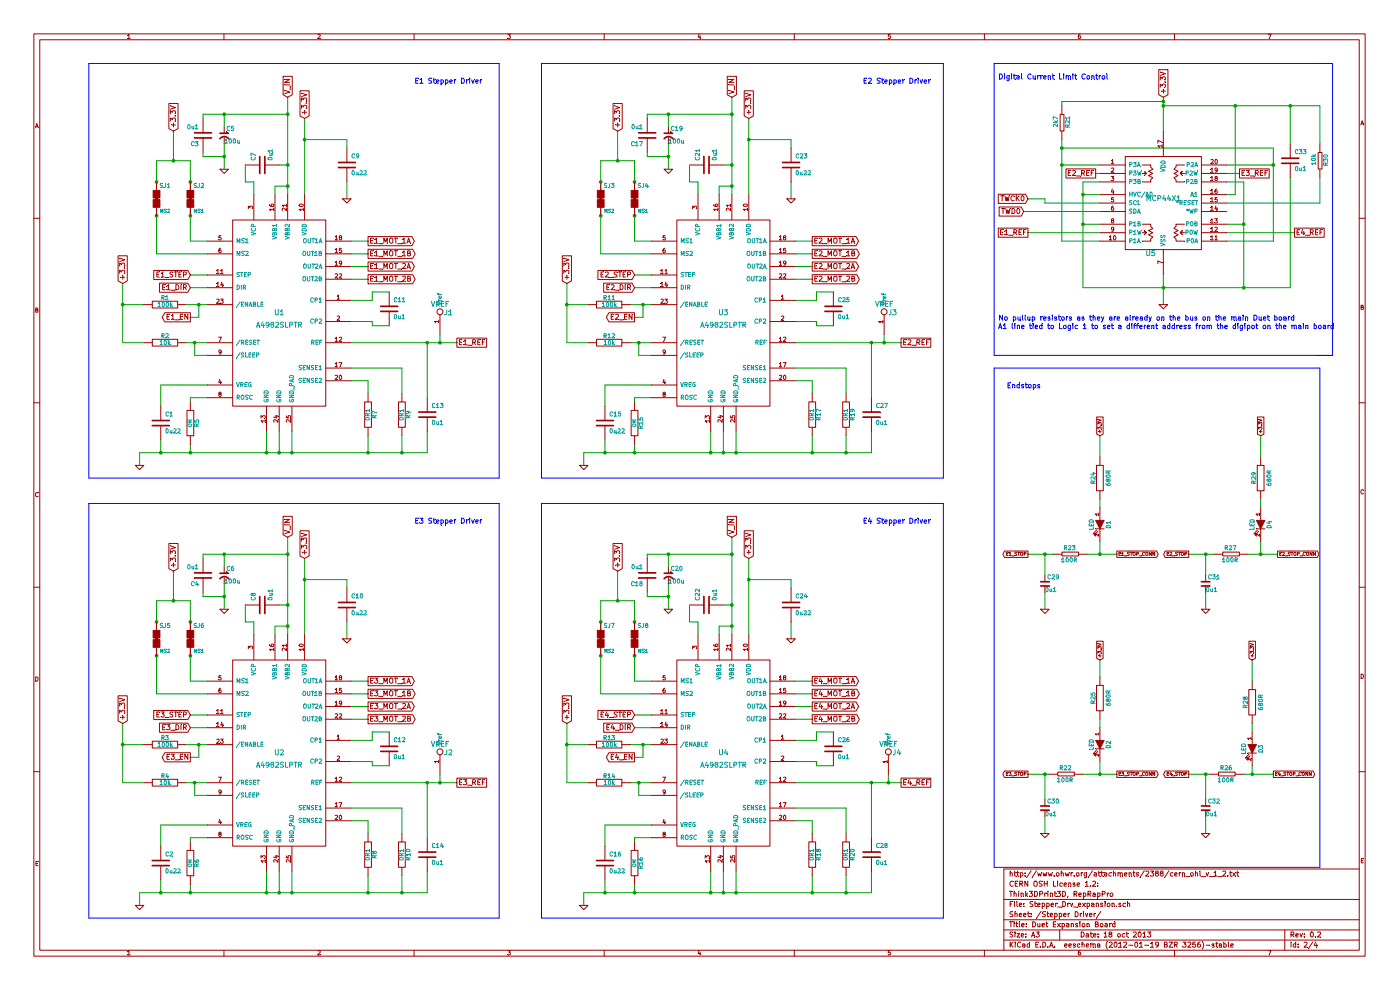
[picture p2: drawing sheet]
EESchema Schematic File Version 2  date 18/10/2013 18:45:12
LIBS:power
LIBS:device
LIBS:transistors
LIBS:conn
LIBS:linear
LIBS:regul
LIBS:74xx
LIBS:cmos4000
LIBS:adc-dac
LIBS:memory
LIBS:xilinx
LIBS:special
LIBS:microcontrollers
LIBS:dsp
LIBS:microchip
LIBS:analog_switches
LIBS:motorola
LIBS:texas
LIBS:intel
LIBS:audio
LIBS:interface
LIBS:digital-audio
LIBS:philips
LIBS:display
LIBS:cypress
LIBS:siliconi
LIBS:opto
LIBS:atmel
LIBS:contrib
LIBS:valves
LIBS:FE
LIBS:Duet_expansion0.2-cache
EELAYER 25  0
EELAYER END
$Descr A3 16535 11700
encoding utf-8
Sheet 2 4
Title "Duet Expansion Board"
Date "18 oct 2013"
Rev "0.2"
Comp "Think3DPrint3D, RepRapPro"
Comment1 "CERN OSH License 1.2: "
Comment2 "http://www.ohwr.org/attachments/2388/cern_ohl_v_1_2.txt"
Comment3 ""
Comment4 ""
$EndDescr
Connection ~ 7500 7350
Connection ~ 7500 7750
Wire Wire Line
	7500 8050 7500 7100
Connection ~ 2250 7350
Connection ~ 2250 7750
Wire Wire Line
	2250 7100 2250 8050
Connection ~ 7500 2150
Connection ~ 7500 2550
Wire Wire Line
	7500 2850 7500 1900
Connection ~ 2250 2150
Connection ~ 2250 2550
Wire Wire Line
	2250 2850 2250 1900
Connection ~ 14600 1250
Wire Wire Line
	14600 1250 14600 2300
Wire Wire Line
	14600 2300 14500 2300
Connection ~ 10500 9250
Wire Wire Line
	10500 9250 10500 9150
Connection ~ 5200 4050
Wire Wire Line
	5200 4050 5200 3950
Connection ~ 14700 2650
Wire Wire Line
	14500 2650 14700 2650
Connection ~ 12550 1750
Wire Wire Line
	12550 1750 15050 1750
Wire Wire Line
	12550 1250 12550 1200
Connection ~ 12800 2300
Wire Wire Line
	13000 2300 12800 2300
Wire Wire Line
	14500 2850 15050 2850
Wire Wire Line
	15050 2850 15050 1750
Connection ~ 7900 7050
Wire Wire Line
	7900 7050 7650 7050
Wire Wire Line
	7650 7050 7650 7000
Connection ~ 7900 1850
Wire Wire Line
	7900 1850 7650 1850
Wire Wire Line
	7650 1850 7650 1800
Connection ~ 2650 1850
Wire Wire Line
	2650 1850 2400 1850
Wire Wire Line
	2400 1850 2400 1800
Connection ~ 2650 7050
Wire Wire Line
	2650 7050 2400 7050
Wire Wire Line
	2400 7050 2400 7000
Connection ~ 15050 1950
Connection ~ 13750 1250
Wire Wire Line
	15250 1250 15250 1700
Wire Wire Line
	13000 7800 13000 8000
Wire Wire Line
	13000 5150 13000 5400
Connection ~ 10000 5350
Wire Wire Line
	10300 5350 6900 5350
Wire Wire Line
	10300 5350 10300 5100
Connection ~ 4750 5350
Wire Wire Line
	5050 5350 1650 5350
Wire Wire Line
	5050 5350 5050 5100
Connection ~ 4750 10550
Wire Wire Line
	5050 10550 1650 10550
Wire Wire Line
	5050 10550 5050 10300
Connection ~ 10000 10550
Wire Wire Line
	10300 10550 6900 10550
Wire Wire Line
	10300 10550 10300 10300
Wire Wire Line
	14700 3400 14700 2150
Wire Wire Line
	14700 2150 14500 2150
Wire Wire Line
	14800 8550 14800 8650
Connection ~ 13000 9150
Wire Wire Line
	13000 9000 13000 9150
Connection ~ 13000 6550
Wire Wire Line
	13000 6400 13000 6550
Wire Wire Line
	14900 5900 14900 6000
Wire Bus Line
	15550 4200 15750 4200
Wire Wire Line
	12350 9850 12350 9650
Wire Wire Line
	14250 7200 14250 7000
Wire Wire Line
	14300 9150 14050 9150
Wire Wire Line
	14350 6550 14050 6550
Wire Wire Line
	15100 6550 14750 6550
Wire Wire Line
	12850 6550 13200 6550
Wire Wire Line
	15250 2100 15250 3400
Wire Wire Line
	2650 6700 2650 6550
Wire Wire Line
	7900 6700 7900 6550
Wire Wire Line
	7900 2000 7900 1700
Wire Wire Line
	2650 1500 2650 1350
Connection ~ 12350 6550
Wire Wire Line
	12350 6800 12350 6550
Wire Notes Line
	11750 750  11750 4200
Wire Notes Line
	11750 750  15550 750 
Wire Notes Line
	15750 750  15750 4200
Wire Notes Line
	11750 4200 15550 4200
Wire Notes Line
	11150 10850 11150 5950
Wire Notes Line
	5900 750  5900 5650
Wire Notes Line
	5900 750  1050 750 
Wire Notes Line
	1050 750  1050 5650
Wire Notes Line
	1050 5650 5900 5650
Wire Wire Line
	7500 8050 7700 8050
Wire Wire Line
	7500 2850 7700 2850
Wire Wire Line
	2450 3000 1850 3000
Wire Wire Line
	2450 8200 1850 8200
Wire Wire Line
	9400 9250 10650 9250
Wire Wire Line
	4150 4050 5400 4050
Wire Wire Line
	12100 2500 13000 2500
Connection ~ 13750 3400
Wire Wire Line
	13750 3600 13750 3250
Wire Wire Line
	14500 2750 15300 2750
Connection ~ 7600 3600
Wire Wire Line
	7600 3600 7600 3750
Wire Wire Line
	7600 3750 7500 3750
Connection ~ 7600 8800
Wire Wire Line
	7600 8800 7600 8950
Wire Wire Line
	7600 8950 7500 8950
Wire Wire Line
	4350 3150 4150 3150
Wire Wire Line
	4350 2850 4150 2850
Wire Wire Line
	2450 3250 2250 3250
Wire Wire Line
	3600 2300 3600 1400
Wire Wire Line
	2050 1550 2050 1900
Wire Wire Line
	2200 3600 2450 3600
Wire Wire Line
	4100 2150 4100 2350
Connection ~ 3400 2200
Wire Wire Line
	3000 2300 3000 2150
Wire Wire Line
	3000 2150 2900 2150
Wire Wire Line
	2900 2150 2900 1950
Wire Wire Line
	3250 2300 3250 2200
Wire Wire Line
	4600 3850 4400 3850
Wire Wire Line
	4400 3850 4400 3800
Wire Wire Line
	4400 3800 4150 3800
Wire Wire Line
	2450 4200 2300 4200
Wire Wire Line
	2300 4200 2300 4050
Wire Wire Line
	2250 4750 2250 4700
Wire Wire Line
	2250 4700 2450 4700
Wire Wire Line
	1900 4800 1900 4550
Wire Wire Line
	1900 4550 2450 4550
Connection ~ 4350 5350
Wire Wire Line
	4750 5350 4750 5150
Wire Wire Line
	4150 4350 4750 4350
Wire Wire Line
	4750 4350 4750 4650
Connection ~ 3150 5350
Wire Wire Line
	3300 5350 3300 5100
Wire Wire Line
	3150 5350 3150 5100
Wire Wire Line
	1650 5350 1650 5500
Wire Wire Line
	3450 5350 3450 5100
Connection ~ 3300 5350
Wire Wire Line
	4350 4650 4350 4500
Wire Wire Line
	4350 4500 4150 4500
Wire Wire Line
	4350 5350 4350 5150
Connection ~ 3450 5350
Wire Wire Line
	1900 5200 1900 5350
Connection ~ 1900 5350
Wire Wire Line
	2250 5350 2250 5250
Connection ~ 2250 5350
Wire Wire Line
	4150 3550 4400 3550
Wire Wire Line
	4400 3550 4400 3450
Wire Wire Line
	4400 3450 4600 3450
Wire Wire Line
	3250 2200 3400 2200
Wire Wire Line
	2450 4050 2200 4050
Connection ~ 2300 4050
Wire Wire Line
	4100 1750 4100 1650
Wire Wire Line
	4100 1650 3600 1650
Connection ~ 3600 1650
Wire Wire Line
	3400 1950 3300 1950
Connection ~ 3400 1950
Connection ~ 3400 1350
Wire Wire Line
	1700 4050 1450 4050
Wire Wire Line
	1700 3600 1450 3600
Connection ~ 1450 3600
Wire Wire Line
	1450 4050 1450 3350
Connection ~ 2050 1900
Wire Wire Line
	3400 2300 3400 1150
Wire Wire Line
	2450 3400 2250 3400
Wire Wire Line
	4350 3000 4150 3000
Wire Wire Line
	4150 3300 4350 3300
Wire Wire Line
	9400 3300 9600 3300
Wire Wire Line
	9600 3000 9400 3000
Wire Wire Line
	7700 3400 7500 3400
Wire Wire Line
	8650 2300 8650 1150
Connection ~ 7300 1900
Wire Wire Line
	6700 3350 6700 4050
Connection ~ 6700 3600
Wire Wire Line
	6950 3600 6700 3600
Wire Wire Line
	6700 4050 6950 4050
Connection ~ 8650 1350
Connection ~ 8650 1950
Wire Wire Line
	8650 1950 8550 1950
Connection ~ 8850 1650
Wire Wire Line
	8850 1650 9350 1650
Wire Wire Line
	9350 1650 9350 1750
Connection ~ 7550 4050
Wire Wire Line
	7700 4050 7450 4050
Wire Wire Line
	8650 2200 8500 2200
Wire Wire Line
	9850 3450 9650 3450
Wire Wire Line
	9650 3450 9650 3550
Wire Wire Line
	9650 3550 9400 3550
Connection ~ 7500 5350
Wire Wire Line
	7500 5350 7500 5250
Connection ~ 7150 5350
Wire Wire Line
	7150 5200 7150 5350
Connection ~ 8700 5350
Wire Wire Line
	9600 5350 9600 5150
Wire Wire Line
	9400 4500 9600 4500
Wire Wire Line
	9600 4500 9600 4650
Connection ~ 8550 5350
Wire Wire Line
	8700 5350 8700 5100
Wire Wire Line
	6900 5350 6900 5500
Wire Wire Line
	8400 5350 8400 5100
Wire Wire Line
	8550 5350 8550 5100
Connection ~ 8400 5350
Wire Wire Line
	10000 4650 10000 4350
Wire Wire Line
	10000 4350 9400 4350
Wire Wire Line
	10000 5350 10000 5150
Connection ~ 9600 5350
Wire Wire Line
	7700 4550 7150 4550
Wire Wire Line
	7150 4550 7150 4800
Wire Wire Line
	7700 4700 7500 4700
Wire Wire Line
	7500 4700 7500 4750
Wire Wire Line
	7550 4050 7550 4200
Wire Wire Line
	7550 4200 7700 4200
Wire Wire Line
	9400 3800 9650 3800
Wire Wire Line
	9650 3800 9650 3850
Wire Wire Line
	9650 3850 9850 3850
Wire Wire Line
	8500 2200 8500 2300
Wire Wire Line
	8150 1950 8150 2150
Wire Wire Line
	8150 2150 8250 2150
Wire Wire Line
	8250 2150 8250 2300
Connection ~ 8650 2200
Wire Wire Line
	9350 2150 9350 2350
Wire Wire Line
	7450 3600 7700 3600
Wire Wire Line
	7300 1550 7300 1900
Wire Wire Line
	8850 2300 8850 1400
Wire Wire Line
	7700 3250 7500 3250
Wire Wire Line
	9600 2850 9400 2850
Wire Wire Line
	9600 3150 9400 3150
Wire Wire Line
	9600 8350 9400 8350
Wire Wire Line
	9600 8050 9400 8050
Wire Wire Line
	7700 8450 7500 8450
Wire Wire Line
	8850 7500 8850 6600
Wire Wire Line
	7300 6750 7300 7100
Wire Wire Line
	7450 8800 7700 8800
Wire Wire Line
	9350 7350 9350 7550
Connection ~ 8650 7400
Wire Wire Line
	8250 7500 8250 7350
Wire Wire Line
	8250 7350 8150 7350
Wire Wire Line
	8150 7350 8150 7150
Wire Wire Line
	8500 7500 8500 7400
Wire Wire Line
	9850 9050 9650 9050
Wire Wire Line
	9650 9050 9650 9000
Wire Wire Line
	9650 9000 9400 9000
Wire Wire Line
	7700 9400 7550 9400
Wire Wire Line
	7550 9400 7550 9250
Wire Wire Line
	7500 9950 7500 9900
Wire Wire Line
	7500 9900 7700 9900
Wire Wire Line
	7150 10000 7150 9750
Wire Wire Line
	7150 9750 7700 9750
Connection ~ 9600 10550
Wire Wire Line
	10000 10550 10000 10350
Wire Wire Line
	9400 9550 10000 9550
Wire Wire Line
	10000 9550 10000 9850
Connection ~ 8400 10550
Wire Wire Line
	8550 10550 8550 10300
Wire Wire Line
	8400 10550 8400 10300
Wire Wire Line
	6900 10550 6900 10700
Wire Wire Line
	8700 10550 8700 10300
Connection ~ 8550 10550
Wire Wire Line
	9600 9850 9600 9700
Wire Wire Line
	9600 9700 9400 9700
Wire Wire Line
	9600 10550 9600 10350
Connection ~ 8700 10550
Wire Wire Line
	7150 10400 7150 10550
Connection ~ 7150 10550
Wire Wire Line
	7500 10550 7500 10450
Connection ~ 7500 10550
Wire Wire Line
	9400 8750 9650 8750
Wire Wire Line
	9650 8750 9650 8650
Wire Wire Line
	9650 8650 9850 8650
Wire Wire Line
	8500 7400 8650 7400
Wire Wire Line
	7700 9250 7450 9250
Connection ~ 7550 9250
Wire Wire Line
	9350 6950 9350 6850
Wire Wire Line
	9350 6850 8850 6850
Connection ~ 8850 6850
Wire Wire Line
	8650 7150 8550 7150
Connection ~ 8650 7150
Connection ~ 8650 6550
Wire Wire Line
	6950 9250 6700 9250
Wire Wire Line
	6950 8800 6700 8800
Connection ~ 6700 8800
Wire Wire Line
	6700 9250 6700 8550
Connection ~ 7300 7100
Wire Wire Line
	8650 7500 8650 6350
Wire Wire Line
	7700 8600 7500 8600
Wire Wire Line
	9600 8200 9400 8200
Wire Wire Line
	9400 8500 9600 8500
Wire Wire Line
	4150 8500 4350 8500
Wire Wire Line
	4350 8200 4150 8200
Wire Wire Line
	2450 8600 2250 8600
Wire Wire Line
	3400 7500 3400 6350
Connection ~ 2050 7100
Wire Wire Line
	1450 8550 1450 9250
Connection ~ 1450 8800
Wire Wire Line
	1700 8800 1450 8800
Wire Wire Line
	1450 9250 1700 9250
Connection ~ 3400 6550
Connection ~ 3400 7150
Wire Wire Line
	3400 7150 3300 7150
Connection ~ 3600 6850
Wire Wire Line
	3600 6850 4100 6850
Wire Wire Line
	4100 6850 4100 6950
Connection ~ 2300 9250
Wire Wire Line
	2450 9250 2200 9250
Wire Wire Line
	3400 7400 3250 7400
Wire Wire Line
	4600 8650 4400 8650
Wire Wire Line
	4400 8650 4400 8750
Wire Wire Line
	4400 8750 4150 8750
Connection ~ 2250 10550
Wire Wire Line
	2250 10550 2250 10450
Connection ~ 1900 10550
Wire Wire Line
	1900 10400 1900 10550
Connection ~ 3450 10550
Wire Wire Line
	4350 10550 4350 10350
Wire Wire Line
	4150 9700 4350 9700
Wire Wire Line
	4350 9700 4350 9850
Connection ~ 3300 10550
Wire Wire Line
	3450 10550 3450 10300
Wire Wire Line
	1650 10550 1650 10700
Wire Wire Line
	3150 10550 3150 10300
Wire Wire Line
	3300 10550 3300 10300
Connection ~ 3150 10550
Wire Wire Line
	4750 9850 4750 9550
Wire Wire Line
	4750 9550 4150 9550
Wire Wire Line
	4750 10550 4750 10350
Connection ~ 4350 10550
Wire Wire Line
	2450 9750 1900 9750
Wire Wire Line
	1900 9750 1900 10000
Wire Wire Line
	2450 9900 2250 9900
Wire Wire Line
	2250 9900 2250 9950
Wire Wire Line
	2300 9250 2300 9400
Wire Wire Line
	2300 9400 2450 9400
Wire Wire Line
	4150 9000 4400 9000
Wire Wire Line
	4400 9000 4400 9050
Wire Wire Line
	4400 9050 4600 9050
Wire Wire Line
	3250 7400 3250 7500
Wire Wire Line
	2900 7150 2900 7350
Wire Wire Line
	2900 7350 3000 7350
Wire Wire Line
	3000 7350 3000 7500
Connection ~ 3400 7400
Wire Wire Line
	4100 7350 4100 7550
Wire Wire Line
	2200 8800 2450 8800
Wire Wire Line
	2050 6750 2050 7100
Wire Wire Line
	3600 7500 3600 6600
Wire Wire Line
	2450 8450 2250 8450
Wire Wire Line
	4350 8050 4150 8050
Wire Wire Line
	4350 8350 4150 8350
Wire Wire Line
	2250 8950 2350 8950
Wire Wire Line
	2350 8950 2350 8800
Connection ~ 2350 8800
Wire Wire Line
	2250 3750 2350 3750
Wire Wire Line
	2350 3750 2350 3600
Connection ~ 2350 3600
Wire Wire Line
	13000 2750 12150 2750
Wire Wire Line
	14500 2050 14650 2050
Wire Wire Line
	13750 1550 13750 1150
Wire Wire Line
	4150 9250 5400 9250
Wire Wire Line
	9400 4050 10650 4050
Wire Wire Line
	2250 7100 1850 7100
Wire Wire Line
	2250 8050 2450 8050
Wire Wire Line
	2250 2850 2450 2850
Wire Wire Line
	2250 1900 1850 1900
Wire Wire Line
	7700 3000 7100 3000
Wire Wire Line
	7500 1900 7100 1900
Wire Wire Line
	7700 8200 7100 8200
Wire Wire Line
	7500 7100 7100 7100
Wire Notes Line
	6400 750  6400 5650
Wire Notes Line
	6400 750  11150 750 
Wire Notes Line
	11150 750  11150 5650
Wire Notes Line
	11150 5650 6400 5650
Wire Notes Line
	11150 10850 6400 10850
Wire Notes Line
	11150 5950 6400 5950
Wire Notes Line
	6400 5950 6400 10850
Wire Notes Line
	5900 10850 1050 10850
Wire Notes Line
	5900 5950 1050 5950
Wire Notes Line
	5900 5950 5900 10850
Wire Notes Line
	1050 5950 1050 10850
Wire Notes Line
	15600 4350 11750 4350
Wire Notes Line
	15600 4350 15600 10250
Wire Notes Line
	15600 10250 11750 10250
Wire Notes Line
	11750 10250 11750 4350
Connection ~ 12350 9150
Wire Wire Line
	12350 9450 12350 9150
Wire Wire Line
	13200 9150 12800 9150
Wire Wire Line
	15050 9150 14700 9150
Wire Wire Line
	14250 9450 14250 9150
Connection ~ 14250 9150
Wire Wire Line
	2650 2000 2650 1700
Wire Wire Line
	7900 1500 7900 1350
Wire Wire Line
	7900 7200 7900 6900
Wire Wire Line
	2650 7200 2650 6900
Connection ~ 14700 3400
Wire Wire Line
	14250 6800 14250 6550
Connection ~ 14250 6550
Wire Wire Line
	12450 6550 12150 6550
Wire Wire Line
	12150 9150 12400 9150
Wire Wire Line
	12350 7200 12350 7000
Wire Wire Line
	14250 9850 14250 9650
Wire Bus Line
	15550 750  15750 750 
Wire Wire Line
	15600 2100 15600 2400
Wire Wire Line
	15600 2400 14500 2400
Wire Wire Line
	14900 6400 14900 6550
Connection ~ 14900 6550
Wire Wire Line
	13000 6000 13000 5900
Wire Wire Line
	13000 8600 13000 8500
Wire Wire Line
	14800 9050 14800 9150
Connection ~ 14800 9150
Wire Wire Line
	10300 9900 10300 9250
Connection ~ 10300 9250
Wire Wire Line
	5050 9900 5050 9250
Connection ~ 5050 9250
Wire Wire Line
	5050 4700 5050 4050
Connection ~ 5050 4050
Wire Wire Line
	10300 4700 10300 4050
Connection ~ 10300 4050
Wire Wire Line
	12950 2050 13000 2050
Wire Wire Line
	14900 5150 14900 5400
Wire Wire Line
	14800 7800 14800 8050
Connection ~ 13750 1200
Wire Wire Line
	13750 1250 15600 1250
Wire Wire Line
	15600 1250 15600 1700
Connection ~ 15250 1250
Wire Wire Line
	14500 1950 15050 1950
Wire Wire Line
	2400 6600 2400 6550
Wire Wire Line
	2400 6550 3400 6550
Connection ~ 2650 6550
Wire Wire Line
	2400 1400 2400 1350
Wire Wire Line
	2400 1350 3400 1350
Connection ~ 2650 1350
Wire Wire Line
	7650 1400 7650 1350
Wire Wire Line
	7650 1350 8650 1350
Connection ~ 7900 1350
Wire Wire Line
	7650 6600 7650 6550
Wire Wire Line
	7650 6550 8650 6550
Connection ~ 7900 6550
Wire Wire Line
	13000 2150 12800 2150
Wire Wire Line
	12800 2150 12800 3400
Wire Wire Line
	12800 3400 15250 3400
Wire Wire Line
	13000 2850 12550 2850
Wire Wire Line
	12550 2850 12550 1650
Wire Wire Line
	12550 1950 13000 1950
Connection ~ 12550 1950
Wire Wire Line
	12800 2650 13000 2650
Connection ~ 12800 2650
Wire Wire Line
	10450 3950 10450 4050
Connection ~ 10450 4050
Wire Wire Line
	5200 9150 5200 9250
Connection ~ 5200 9250
Wire Wire Line
	12150 2350 12350 2350
Wire Wire Line
	12350 2350 12350 2400
Wire Wire Line
	12350 2400 13000 2400
Wire Wire Line
	12550 1200 13750 1200
Wire Wire Line
	1850 1900 1850 3000
Connection ~ 1850 2550
Connection ~ 1850 2150
Wire Wire Line
	7100 1900 7100 3000
Connection ~ 7100 2550
Connection ~ 7100 2150
Wire Wire Line
	1850 7100 1850 8200
Connection ~ 1850 7750
Connection ~ 1850 7350
Wire Wire Line
	7100 7100 7100 8200
Connection ~ 7100 7750
Connection ~ 7100 7350
$Comp
L SJ SJ2
U 1 1
P 2250 2350
F 0 "SJ2" H 2350 2500 50  0000 C CNN
F 1 "MS1" H 2350 2201 40  0000 C CNN
	1    2250 2350
	1    0    0    -1  
$EndComp
$Comp
L SJ SJ4
U 1 1
P 7500 2350
F 0 "SJ4" H 7600 2500 50  0000 C CNN
F 1 "MS1" H 7600 2201 40  0000 C CNN
	1    7500 2350
	1    0    0    -1  
$EndComp
$Comp
L SJ SJ6
U 1 1
P 2250 7550
F 0 "SJ6" H 2350 7700 50  0000 C CNN
F 1 "MS1" H 2350 7401 40  0000 C CNN
	1    2250 7550
	1    0    0    -1  
$EndComp
$Comp
L SJ SJ8
U 1 1
P 7500 7550
F 0 "SJ8" H 7600 7700 50  0000 C CNN
F 1 "MS1" H 7600 7401 40  0000 C CNN
	1    7500 7550
	1    0    0    -1  
$EndComp
$Comp
L SJ SJ7
U 1 1
P 7100 7550
F 0 "SJ7" H 7200 7700 50  0000 C CNN
F 1 "MS2" H 7200 7401 40  0000 C CNN
	1    7100 7550
	1    0    0    -1  
$EndComp
$Comp
L SJ SJ5
U 1 1
P 1850 7550
F 0 "SJ5" H 1950 7700 50  0000 C CNN
F 1 "MS2" H 1950 7401 40  0000 C CNN
	1    1850 7550
	1    0    0    -1  
$EndComp
$Comp
L SJ SJ3
U 1 1
P 7100 2350
F 0 "SJ3" H 7200 2500 50  0000 C CNN
F 1 "MS2" H 7200 2201 40  0000 C CNN
	1    7100 2350
	1    0    0    -1  
$EndComp
$Comp
L SJ SJ1
U 1 1
P 1850 2350
F 0 "SJ1" H 1950 2500 50  0000 C CNN
F 1 "MS2" H 1950 2201 40  0000 C CNN
	1    1850 2350
	1    0    0    -1  
$EndComp
Text Notes 11750 3900 0    60   ~ 0
 A1 line tied to Logic 1 to set a different address from the digipot on the main board
Text GLabel 14650 2050 2    60   UnSpc ~ 0
E3_REF
$Comp
L VREF J4
U 1 1
P 10500 9150
F 0 "J4" H 10600 9400 60  0000 C CNN
F 1 "VREF" H 10500 9500 60  0000 C CNN
F 2 "Vref" H 10500 9600 60  0001 C CNN
	1    10500 9150
	1    0    0    -1  
$EndComp
$Comp
L VREF J2
U 1 1
P 5200 9150
F 0 "J2" H 5300 9400 60  0000 C CNN
F 1 "VREF" H 5200 9500 60  0000 C CNN
F 2 "Vref" H 5200 9600 60  0001 C CNN
	1    5200 9150
	1    0    0    -1  
$EndComp
$Comp
L VREF J1
U 1 1
P 5200 3950
F 0 "J1" H 5300 4200 60  0000 C CNN
F 1 "VREF" H 5200 4300 60  0000 C CNN
F 2 "Vref" H 5200 4400 60  0001 C CNN
	1    5200 3950
	1    0    0    -1  
$EndComp
$Comp
L VREF J3
U 1 1
P 10450 3950
F 0 "J3" H 10550 4200 60  0000 C CNN
F 1 "VREF" H 10450 4300 60  0000 C CNN
F 2 "Vref" H 10450 4400 60  0001 C CNN
	1    10450 3950
	1    0    0    -1  
$EndComp
$Comp
L MCP44X1 U5
U 1 1
P 13750 2350
F 0 "U5" H 13600 1700 60  0000 C CNN
F 1 "MCP44X1" H 13750 2350 60  0000 C CNN
F 2 "TSSOP-20" H 13750 2450 60  0001 C CNN
	1    13750 2350
	1    0    0    -1  
$EndComp
$Comp
L C C18
U 1 1
P 7650 6800
F 0 "C18" H 7700 6900 50  0000 L CNN
F 1 "0u1" H 7700 6700 50  0000 L CNN
F 2 "C_0603" H 7700 6800 50  0001 C CNN
	1    7650 6800
	-1   0    0    1   
$EndComp
$Comp
L C C17
U 1 1
P 7650 1600
F 0 "C17" H 7700 1700 50  0000 L CNN
F 1 "0u1" H 7700 1500 50  0000 L CNN
F 2 "C_0603" H 7700 1600 50  0001 C CNN
	1    7650 1600
	-1   0    0    1   
$EndComp
$Comp
L C C3
U 1 1
P 2400 1600
F 0 "C3" H 2450 1700 50  0000 L CNN
F 1 "0u1" H 2450 1500 50  0000 L CNN
F 2 "C_0603" H 2450 1600 50  0001 C CNN
	1    2400 1600
	-1   0    0    1   
$EndComp
$Comp
L C C4
U 1 1
P 2400 6800
F 0 "C4" H 2450 6900 50  0000 L CNN
F 1 "0u1" H 2450 6700 50  0000 L CNN
F 2 "C_0603" H 2450 6800 50  0001 C CNN
	1    2400 6800
	-1   0    0    1   
$EndComp
Text Notes 11800 3800 0    60   ~ 0
No pullup resistors as they are already on the bus on the main Duet board\n
$Comp
L GND #PWR01
U 1 1
P 12350 9850
F 0 "#PWR01" H 12350 9850 30  0001 C CNN
F 1 "GND" H 12350 9780 30  0001 C CNN
	1    12350 9850
	1    0    0    -1  
$EndComp
$Comp
L R_SMALL R21
U 1 1
P 12550 1450
F 0 "R21" V 12625 1458 50  0000 C CNN
F 1 "2k7" V 12482 1462 50  0000 C CNN
F 2 "R_0603" V 12582 1462 50  0001 C CNN
	1    12550 1450
	1    0    0    -1  
$EndComp
$Comp
L C C28
U 1 1
P 10300 10100
F 0 "C28" H 10350 10200 50  0000 L CNN
F 1 "0u1" H 10350 10000 50  0000 L CNN
F 2 "C_0603" H 10350 10100 50  0001 C CNN
	1    10300 10100
	1    0    0    -1  
$EndComp
$Comp
L C C14
U 1 1
P 5050 10100
F 0 "C14" H 5100 10200 50  0000 L CNN
F 1 "0u1" H 5100 10000 50  0000 L CNN
F 2 "C_0603" H 5100 10100 50  0001 C CNN
	1    5050 10100
	1    0    0    -1  
$EndComp
$Comp
L C C27
U 1 1
P 10300 4900
F 0 "C27" H 10350 5000 50  0000 L CNN
F 1 "0u1" H 10350 4800 50  0000 L CNN
F 2 "C_0603" H 10350 4900 50  0001 C CNN
	1    10300 4900
	1    0    0    -1  
$EndComp
$Comp
L C C13
U 1 1
P 5050 4900
F 0 "C13" H 5100 5000 50  0000 L CNN
F 1 "0u1" H 5100 4800 50  0000 L CNN
F 2 "C_0603" H 5100 4900 50  0001 C CNN
	1    5050 4900
	1    0    0    -1  
$EndComp
$Comp
L R R28
U 1 1
P 14800 8300
F 0 "R28" V 14880 8300 50  0000 C CNN
F 1 "680R" V 14700 8300 50  0000 C CNN
F 2 "R_0603" V 14800 8300 50  0001 C CNN
	1    14800 8300
	-1   0    0    1   
$EndComp
$Comp
L LED D3
U 1 1
P 14800 8850
F 0 "D3" H 14800 8950 50  0000 C CNN
F 1 "LED" H 14800 8750 50  0000 C CNN
F 2 "D_0603" H 14800 8850 50  0001 C CNN
	1    14800 8850
	0    1    1    0   
$EndComp
$Comp
L R R25
U 1 1
P 13000 8250
F 0 "R25" V 13080 8250 50  0000 C CNN
F 1 "680R" V 12900 8250 50  0000 C CNN
F 2 "R_0603" V 13000 8250 50  0001 C CNN
	1    13000 8250
	-1   0    0    1   
$EndComp
$Comp
L LED D2
U 1 1
P 13000 8800
F 0 "D2" H 13000 8900 50  0000 C CNN
F 1 "LED" H 13000 8700 50  0000 C CNN
F 2 "D_0603" H 13000 8800 50  0001 C CNN
	1    13000 8800
	0    1    1    0   
$EndComp
$Comp
L R R29
U 1 1
P 14900 5650
F 0 "R29" V 14980 5650 50  0000 C CNN
F 1 "680R" V 14800 5650 50  0000 C CNN
F 2 "R_0603" V 14900 5650 50  0001 C CNN
	1    14900 5650
	-1   0    0    1   
$EndComp
$Comp
L LED D4
U 1 1
P 14900 6200
F 0 "D4" H 14900 6300 50  0000 C CNN
F 1 "LED" H 14900 6100 50  0000 C CNN
F 2 "D_0603" H 14900 6200 50  0001 C CNN
	1    14900 6200
	0    1    1    0   
$EndComp
$Comp
L R R24
U 1 1
P 13000 5650
F 0 "R24" V 13080 5650 50  0000 C CNN
F 1 "680R" V 12900 5650 50  0000 C CNN
F 2 "R_0603" V 13000 5650 50  0001 C CNN
	1    13000 5650
	-1   0    0    1   
$EndComp
$Comp
L LED D1
U 1 1
P 13000 6200
F 0 "D1" H 13000 6300 50  0000 C CNN
F 1 "LED" H 13000 6100 50  0000 C CNN
F 2 "D_0603" H 13000 6200 50  0001 C CNN
	1    13000 6200
	0    1    1    0   
$EndComp
$Comp
L R_SMALL R30
U 1 1
P 15600 1900
F 0 "R30" V 15675 1908 50  0000 C CNN
F 1 "10k" V 15532 1912 50  0000 C CNN
F 2 "R_0603" V 15632 1912 50  0001 C CNN
	1    15600 1900
	1    0    0    -1  
$EndComp
Text GLabel 14800 7800 1    39   Input ~ 0
+3.3V
$Comp
L GND #PWR02
U 1 1
P 14250 9850
F 0 "#PWR02" H 14250 9850 30  0001 C CNN
F 1 "GND" H 14250 9780 30  0001 C CNN
	1    14250 9850
	1    0    0    -1  
$EndComp
Text GLabel 14900 5150 1    39   Input ~ 0
+3.3V
$Comp
L GND #PWR03
U 1 1
P 14250 7200
F 0 "#PWR03" H 14250 7200 30  0001 C CNN
F 1 "GND" H 14250 7130 30  0001 C CNN
	1    14250 7200
	1    0    0    -1  
$EndComp
$Comp
L GND #PWR04
U 1 1
P 12350 7200
F 0 "#PWR04" H 12350 7200 30  0001 C CNN
F 1 "GND" H 12350 7130 30  0001 C CNN
	1    12350 7200
	1    0    0    -1  
$EndComp
Text GLabel 13000 5150 1    39   Input ~ 0
+3.3V
Text GLabel 14050 9150 0    39   Output ~ 0
E4_STOP
Text GLabel 12150 9150 0    39   Output ~ 0
E3_STOP
Text GLabel 14050 6550 0    39   Output ~ 0
E2_STOP
Text GLabel 12150 6550 0    39   Output ~ 0
E1_STOP
Text GLabel 13000 7800 1    39   Input ~ 0
+3.3V
$Comp
L C C33
U 1 1
P 15250 1900
F 0 "C33" H 15300 2000 50  0000 L CNN
F 1 "0u1" H 15300 1800 50  0000 L CNN
F 2 "C_0603" H 15300 1900 50  0001 C CNN
	1    15250 1900
	1    0    0    -1  
$EndComp
$Comp
L A4982SLPTR U3
U 1 1
P 8550 3700
F 0 "U3" H 8550 3700 60  0000 C CNN
F 1 "A4982SLPTR" H 8550 3553 60  0000 C CNN
F 2 "TSSOP-24" H 8550 3653 60  0001 C CNN
	1    8550 3700
	1    0    0    -1  
$EndComp
$Comp
L A4982SLPTR U1
U 1 1
P 3300 3700
F 0 "U1" H 3300 3700 60  0000 C CNN
F 1 "A4982SLPTR" H 3300 3553 60  0000 C CNN
F 2 "TSSOP-24" H 3300 3653 60  0001 C CNN
	1    3300 3700
	1    0    0    -1  
$EndComp
$Comp
L A4982SLPTR U2
U 1 1
P 3300 8900
F 0 "U2" H 3300 8900 60  0000 C CNN
F 1 "A4982SLPTR" H 3300 8753 60  0000 C CNN
F 2 "TSSOP-24" H 3300 8853 60  0001 C CNN
	1    3300 8900
	1    0    0    -1  
$EndComp
$Comp
L A4982SLPTR U4
U 1 1
P 8550 8900
F 0 "U4" H 8550 8900 60  0000 C CNN
F 1 "A4982SLPTR" H 8550 8753 60  0000 C CNN
F 2 "TSSOP-24" H 8550 8853 60  0001 C CNN
	1    8550 8900
	1    0    0    -1  
$EndComp
$Comp
L C_POL C6
U 1 1
P 2650 6800
F 0 "C6" H 2675 6875 50  0000 L CNN
F 1 "100u" H 2650 6725 50  0000 L CNN
F 2 "C_ELEC_6.3x7.7" H 2650 6825 50  0001 C CNN
	1    2650 6800
	1    0    0    -1  
$EndComp
$Comp
L C_POL C20
U 1 1
P 7900 6800
F 0 "C20" H 7925 6875 50  0000 L CNN
F 1 "100u" H 7900 6725 50  0000 L CNN
F 2 "C_ELEC_6.3x7.7" H 7900 6825 50  0001 C CNN
	1    7900 6800
	1    0    0    -1  
$EndComp
$Comp
L C_POL C19
U 1 1
P 7900 1600
F 0 "C19" H 7925 1675 50  0000 L CNN
F 1 "100u" H 7900 1525 50  0000 L CNN
F 2 "C_ELEC_6.3x7.7" H 7900 1625 50  0001 C CNN
	1    7900 1600
	1    0    0    -1  
$EndComp
$Comp
L C_POL C5
U 1 1
P 2650 1600
F 0 "C5" H 2675 1675 50  0000 L CNN
F 1 "100u" H 2650 1525 50  0000 L CNN
F 2 "C_ELEC_6.3x7.7" H 2650 1625 50  0001 C CNN
	1    2650 1600
	1    0    0    -1  
$EndComp
Text GLabel 13200 9150 2    39   Output ~ 0
E3_STOP_CONN
$Comp
L R_SMALL R22
U 1 1
P 12600 9150
F 0 "R22" V 12675 9158 50  0000 C CNN
F 1 "100R" V 12532 9162 50  0000 C CNN
F 2 "R_0603" V 12632 9162 50  0001 C CNN
	1    12600 9150
	0    -1   -1   0   
$EndComp
$Comp
L C_SMALL C30
U 1 1
P 12350 9550
F 0 "C30" H 12375 9625 50  0000 L CNN
F 1 "0u1" H 12350 9475 50  0000 L CNN
F 2 "C_0603" H 12350 9575 50  0001 C CNN
	1    12350 9550
	1    0    0    -1  
$EndComp
$Comp
L C_SMALL C32
U 1 1
P 14250 9550
F 0 "C32" H 14275 9625 50  0000 L CNN
F 1 "0u1" H 14250 9475 50  0000 L CNN
F 2 "C_0603" H 14250 9575 50  0001 C CNN
	1    14250 9550
	1    0    0    -1  
$EndComp
$Comp
L R_SMALL R26
U 1 1
P 14500 9150
F 0 "R26" V 14575 9158 50  0000 C CNN
F 1 "100R" V 14432 9162 50  0000 C CNN
F 2 "R_0603" V 14532 9162 50  0001 C CNN
	1    14500 9150
	0    -1   -1   0   
$EndComp
Text GLabel 15050 9150 2    39   Output ~ 0
E4_STOP_CONN
Text GLabel 13200 6550 2    39   Output ~ 0
E1_STOP_CONN
$Comp
L R_SMALL R23
U 1 1
P 12650 6550
F 0 "R23" V 12725 6558 50  0000 C CNN
F 1 "100R" V 12582 6562 50  0000 C CNN
F 2 "R_0603" V 12682 6562 50  0001 C CNN
	1    12650 6550
	0    -1   -1   0   
$EndComp
$Comp
L C_SMALL C29
U 1 1
P 12350 6900
F 0 "C29" H 12375 6975 50  0000 L CNN
F 1 "0u1" H 12350 6825 50  0000 L CNN
F 2 "C_0603" H 12350 6925 50  0001 C CNN
	1    12350 6900
	1    0    0    -1  
$EndComp
$Comp
L C_SMALL C31
U 1 1
P 14250 6900
F 0 "C31" H 14275 6975 50  0000 L CNN
F 1 "0u1" H 14250 6825 50  0000 L CNN
F 2 "C_0603" H 14250 6925 50  0001 C CNN
	1    14250 6900
	1    0    0    -1  
$EndComp
$Comp
L R_SMALL R27
U 1 1
P 14550 6550
F 0 "R27" V 14625 6558 50  0000 C CNN
F 1 "100R" V 14482 6562 50  0000 C CNN
F 2 "R_0603" V 14582 6562 50  0001 C CNN
	1    14550 6550
	0    -1   -1   0   
$EndComp
Text GLabel 15100 6550 2    39   Output ~ 0
E2_STOP_CONN
Text Notes 11900 4600 0    60   ~ 0
Endstops
Text Notes 13100 950  2    60   ~ 0
Digital Current Limit Control
Text Notes 5700 6200 2    60   ~ 0
E3 Stepper Driver
Text Notes 11000 6200 2    60   ~ 0
E4 Stepper Driver
Text Notes 11000 1000 2    60   ~ 0
E2 Stepper Driver
Text Notes 5700 1000 2    60   ~ 0
E1 Stepper Driver
Text GLabel 5400 9250 2    60   UnSpc ~ 0
E3_REF
Text GLabel 10650 9250 2    60   UnSpc ~ 0
E4_REF
Text GLabel 10650 4050 2    60   UnSpc ~ 0
E2_REF
Text GLabel 5400 4050 2    60   UnSpc ~ 0
E1_REF
Text GLabel 12100 2500 0    60   Input ~ 0
TWD0
Text GLabel 12150 2350 0    60   Input ~ 0
TWCK0
Text GLabel 12950 2050 0    60   UnSpc ~ 0
E2_REF
Text GLabel 12150 2750 0    60   UnSpc ~ 0
E1_REF
Text GLabel 15300 2750 2    60   UnSpc ~ 0
E4_REF
$Comp
L GND #PWR05
U 1 1
P 13750 3600
F 0 "#PWR05" H 13750 3600 30  0001 C CNN
F 1 "GND" H 13750 3530 30  0001 C CNN
	1    13750 3600
	1    0    0    -1  
$EndComp
Text GLabel 13750 1150 1    60   Input ~ 0
+3.3V
Text GLabel 2250 3750 0    60   Output ~ 0
E1_EN
Text GLabel 7500 3750 0    60   Output ~ 0
E2_EN
Text GLabel 7500 8950 0    60   Output ~ 0
E4_EN
Text GLabel 2250 8950 0    60   Output ~ 0
E3_EN
$Comp
L GND #PWR06
U 1 1
P 1650 10700
F 0 "#PWR06" H 1650 10700 30  0001 C CNN
F 1 "GND" H 1650 10630 30  0001 C CNN
	1    1650 10700
	1    0    0    -1  
$EndComp
$Comp
L R R8
U 1 1
P 4350 10100
F 0 "R8" V 4430 10100 50  0000 C CNN
F 1 "0R1" V 4350 10100 50  0000 C CNN
F 2 "R_1206" V 4450 10100 50  0001 C CNN
	1    4350 10100
	1    0    0    -1  
$EndComp
$Comp
L R R10
U 1 1
P 4750 10100
F 0 "R10" V 4830 10100 50  0000 C CNN
F 1 "0R1" V 4750 10100 50  0000 C CNN
F 2 "R_1206" V 4850 10100 50  0001 C CNN
	1    4750 10100
	1    0    0    -1  
$EndComp
$Comp
L C C12
U 1 1
P 4600 8850
F 0 "C12" H 4650 8950 50  0000 L CNN
F 1 "0u1" H 4650 8750 50  0000 L CNN
F 2 "C_0603" H 4650 8850 50  0001 C CNN
	1    4600 8850
	1    0    0    -1  
$EndComp
$Comp
L C C2
U 1 1
P 1900 10200
F 0 "C2" H 1950 10300 50  0000 L CNN
F 1 "0u22" H 1950 10100 50  0000 L CNN
F 2 "C_0603" H 1950 10200 50  0001 C CNN
	1    1900 10200
	1    0    0    -1  
$EndComp
$Comp
L R R6
U 1 1
P 2250 10200
F 0 "R6" V 2330 10200 50  0000 C CNN
F 1 "0R" V 2250 10200 50  0000 C CNN
F 2 "R_0603" V 2350 10200 50  0001 C CNN
	1    2250 10200
	1    0    0    -1  
$EndComp
$Comp
L C C8
U 1 1
P 3100 7150
F 0 "C8" H 3150 7250 50  0000 L CNN
F 1 "0u1" H 3150 7050 50  0000 L CNN
F 2 "C_0603" H 3150 7150 50  0001 C CNN
	1    3100 7150
	0    -1   -1   0   
$EndComp
$Comp
L R R4
U 1 1
P 1950 9250
F 0 "R4" V 2030 9250 50  0000 C CNN
F 1 "10k" V 1950 9250 50  0000 C CNN
F 2 "R_0603" V 2050 9250 50  0001 C CNN
	1    1950 9250
	0    -1   -1   0   
$EndComp
$Comp
L C C10
U 1 1
P 4100 7150
F 0 "C10" H 4150 7250 50  0000 L CNN
F 1 "0u22" H 4150 7050 50  0000 L CNN
F 2 "C_0603" H 4150 7150 50  0001 C CNN
	1    4100 7150
	1    0    0    -1  
$EndComp
$Comp
L GND #PWR07
U 1 1
P 4100 7550
F 0 "#PWR07" H 4100 7550 30  0001 C CNN
F 1 "GND" H 4100 7480 30  0001 C CNN
	1    4100 7550
	1    0    0    -1  
$EndComp
$Comp
L GND #PWR08
U 1 1
P 2650 7200
F 0 "#PWR08" H 2650 7200 30  0001 C CNN
F 1 "GND" H 2650 7130 30  0001 C CNN
	1    2650 7200
	1    0    0    -1  
$EndComp
$Comp
L R R3
U 1 1
P 1950 8800
F 0 "R3" V 2030 8800 50  0000 C CNN
F 1 "100k" V 1950 8800 50  0000 C CNN
F 2 "R_0603" V 2050 8800 50  0001 C CNN
	1    1950 8800
	0    -1   -1   0   
$EndComp
Text GLabel 1450 8550 1    60   Input ~ 0
+3.3V
Text GLabel 2050 6750 1    60   Input ~ 0
+3.3V
Text GLabel 3600 6600 1    60   Input ~ 0
+3.3V
Text GLabel 3400 6350 1    60   Input ~ 0
V_IN
Text GLabel 2250 8450 0    60   Input ~ 0
E3_STEP
Text GLabel 2250 8600 0    60   Input ~ 0
E3_DIR
Text GLabel 4350 8050 2    60   Output ~ 0
E3_MOT_1A
Text GLabel 4350 8200 2    60   Output ~ 0
E3_MOT_1B
Text GLabel 4350 8350 2    60   Output ~ 0
E3_MOT_2A
Text GLabel 4350 8500 2    60   Output ~ 0
E3_MOT_2B
Text GLabel 9600 8500 2    60   Output ~ 0
E4_MOT_2B
Text GLabel 9600 8350 2    60   Output ~ 0
E4_MOT_2A
Text GLabel 9600 8200 2    60   Output ~ 0
E4_MOT_1B
Text GLabel 9600 8050 2    60   Output ~ 0
E4_MOT_1A
Text GLabel 7500 8600 0    60   Input ~ 0
E4_DIR
Text GLabel 7500 8450 0    60   Input ~ 0
E4_STEP
Text GLabel 8650 6350 1    60   Input ~ 0
V_IN
Text GLabel 8850 6600 1    60   Input ~ 0
+3.3V
Text GLabel 7300 6750 1    60   Input ~ 0
+3.3V
Text GLabel 6700 8550 1    60   Input ~ 0
+3.3V
$Comp
L R R13
U 1 1
P 7200 8800
F 0 "R13" V 7280 8800 50  0000 C CNN
F 1 "100k" V 7200 8800 50  0000 C CNN
F 2 "R_0603" V 7300 8800 50  0001 C CNN
	1    7200 8800
	0    -1   -1   0   
$EndComp
$Comp
L GND #PWR09
U 1 1
P 7900 7200
F 0 "#PWR09" H 7900 7200 30  0001 C CNN
F 1 "GND" H 7900 7130 30  0001 C CNN
	1    7900 7200
	1    0    0    -1  
$EndComp
$Comp
L GND #PWR010
U 1 1
P 9350 7550
F 0 "#PWR010" H 9350 7550 30  0001 C CNN
F 1 "GND" H 9350 7480 30  0001 C CNN
	1    9350 7550
	1    0    0    -1  
$EndComp
$Comp
L C C24
U 1 1
P 9350 7150
F 0 "C24" H 9400 7250 50  0000 L CNN
F 1 "0u22" H 9400 7050 50  0000 L CNN
F 2 "C_0603" H 9400 7150 50  0001 C CNN
	1    9350 7150
	1    0    0    -1  
$EndComp
$Comp
L R R14
U 1 1
P 7200 9250
F 0 "R14" V 7280 9250 50  0000 C CNN
F 1 "10k" V 7200 9250 50  0000 C CNN
F 2 "R_0603" V 7300 9250 50  0001 C CNN
	1    7200 9250
	0    -1   -1   0   
$EndComp
$Comp
L C C22
U 1 1
P 8350 7150
F 0 "C22" H 8400 7250 50  0000 L CNN
F 1 "0u1" H 8400 7050 50  0000 L CNN
F 2 "C_0603" H 8400 7150 50  0001 C CNN
	1    8350 7150
	0    -1   -1   0   
$EndComp
$Comp
L R R16
U 1 1
P 7500 10200
F 0 "R16" V 7580 10200 50  0000 C CNN
F 1 "0R" V 7500 10200 50  0000 C CNN
F 2 "R_0603" V 7600 10200 50  0001 C CNN
	1    7500 10200
	1    0    0    -1  
$EndComp
$Comp
L C C16
U 1 1
P 7150 10200
F 0 "C16" H 7200 10300 50  0000 L CNN
F 1 "0u22" H 7200 10100 50  0000 L CNN
F 2 "C_0603" H 7200 10200 50  0001 C CNN
	1    7150 10200
	1    0    0    -1  
$EndComp
$Comp
L C C26
U 1 1
P 9850 8850
F 0 "C26" H 9900 8950 50  0000 L CNN
F 1 "0u1" H 9900 8750 50  0000 L CNN
F 2 "C_0603" H 9850 8850 60  0001 C CNN
	1    9850 8850
	1    0    0    -1  
$EndComp
$Comp
L R R20
U 1 1
P 10000 10100
F 0 "R20" V 10080 10100 50  0000 C CNN
F 1 "0R1" V 10000 10100 50  0000 C CNN
F 2 "R_1206" V 10100 10100 50  0001 C CNN
	1    10000 10100
	1    0    0    -1  
$EndComp
$Comp
L R R18
U 1 1
P 9600 10100
F 0 "R18" V 9680 10100 50  0000 C CNN
F 1 "0R1" V 9600 10100 50  0000 C CNN
F 2 "R_1206" V 9700 10100 50  0001 C CNN
	1    9600 10100
	1    0    0    -1  
$EndComp
$Comp
L GND #PWR011
U 1 1
P 6900 10700
F 0 "#PWR011" H 6900 10700 30  0001 C CNN
F 1 "GND" H 6900 10630 30  0001 C CNN
	1    6900 10700
	1    0    0    -1  
$EndComp
$Comp
L GND #PWR012
U 1 1
P 6900 5500
F 0 "#PWR012" H 6900 5500 30  0001 C CNN
F 1 "GND" H 6900 5430 30  0001 C CNN
	1    6900 5500
	1    0    0    -1  
$EndComp
$Comp
L R R17
U 1 1
P 9600 4900
F 0 "R17" V 9680 4900 50  0000 C CNN
F 1 "0R1" V 9600 4900 50  0000 C CNN
F 2 "R_1206" V 9700 4900 50  0001 C CNN
	1    9600 4900
	1    0    0    -1  
$EndComp
$Comp
L R R19
U 1 1
P 10000 4900
F 0 "R19" V 10080 4900 50  0000 C CNN
F 1 "0R1" V 10000 4900 50  0000 C CNN
F 2 "R_1206" V 10100 4900 50  0001 C CNN
	1    10000 4900
	1    0    0    -1  
$EndComp
$Comp
L C C25
U 1 1
P 9850 3650
F 0 "C25" H 9900 3750 50  0000 L CNN
F 1 "0u1" H 9900 3550 50  0000 L CNN
F 2 "C_0603" H 9900 3650 50  0001 C CNN
	1    9850 3650
	1    0    0    -1  
$EndComp
$Comp
L C C15
U 1 1
P 7150 5000
F 0 "C15" H 7200 5100 50  0000 L CNN
F 1 "0u22" H 7200 4900 50  0000 L CNN
F 2 "C_0603" H 7200 5000 50  0001 C CNN
	1    7150 5000
	1    0    0    -1  
$EndComp
$Comp
L R R15
U 1 1
P 7500 5000
F 0 "R15" V 7580 5000 50  0000 C CNN
F 1 "0R" V 7500 5000 50  0000 C CNN
F 2 "R_0603" V 7600 5000 50  0001 C CNN
	1    7500 5000
	1    0    0    -1  
$EndComp
$Comp
L C C21
U 1 1
P 8350 1950
F 0 "C21" H 8400 2050 50  0000 L CNN
F 1 "0u1" H 8400 1850 50  0000 L CNN
F 2 "C_0603" H 8400 1950 50  0001 C CNN
	1    8350 1950
	0    -1   -1   0   
$EndComp
$Comp
L R R12
U 1 1
P 7200 4050
F 0 "R12" V 7280 4050 50  0000 C CNN
F 1 "10k" V 7200 4050 50  0000 C CNN
F 2 "R_0603" V 7300 4050 50  0001 C CNN
	1    7200 4050
	0    -1   -1   0   
$EndComp
$Comp
L C C23
U 1 1
P 9350 1950
F 0 "C23" H 9400 2050 50  0000 L CNN
F 1 "0u22" H 9400 1850 50  0000 L CNN
F 2 "C_0603" H 9400 1950 50  0001 C CNN
	1    9350 1950
	1    0    0    -1  
$EndComp
$Comp
L GND #PWR013
U 1 1
P 9350 2350
F 0 "#PWR013" H 9350 2350 30  0001 C CNN
F 1 "GND" H 9350 2280 30  0001 C CNN
	1    9350 2350
	1    0    0    -1  
$EndComp
$Comp
L GND #PWR014
U 1 1
P 7900 2000
F 0 "#PWR014" H 7900 2000 30  0001 C CNN
F 1 "GND" H 7900 1930 30  0001 C CNN
	1    7900 2000
	1    0    0    -1  
$EndComp
$Comp
L R R11
U 1 1
P 7200 3600
F 0 "R11" V 7280 3600 50  0000 C CNN
F 1 "100k" V 7200 3600 50  0000 C CNN
F 2 "0603" H 7200 3600 60  0001 C CNN
	1    7200 3600
	0    -1   -1   0   
$EndComp
Text GLabel 6700 3350 1    60   Input ~ 0
+3.3V
Text GLabel 7300 1550 1    60   Input ~ 0
+3.3V
Text GLabel 8850 1400 1    60   Input ~ 0
+3.3V
Text GLabel 8650 1150 1    60   Input ~ 0
V_IN
Text GLabel 7500 3250 0    60   Input ~ 0
E2_STEP
Text GLabel 7500 3400 0    60   Input ~ 0
E2_DIR
Text GLabel 9600 2850 2    60   Output ~ 0
E2_MOT_1A
Text GLabel 9600 3000 2    60   Output ~ 0
E2_MOT_1B
Text GLabel 9600 3150 2    60   Output ~ 0
E2_MOT_2A
Text GLabel 9600 3300 2    60   Output ~ 0
E2_MOT_2B
Text GLabel 4350 3300 2    60   Output ~ 0
E1_MOT_2B
Text GLabel 4350 3150 2    60   Output ~ 0
E1_MOT_2A
Text GLabel 4350 3000 2    60   Output ~ 0
E1_MOT_1B
Text GLabel 4350 2850 2    60   Output ~ 0
E1_MOT_1A
Text GLabel 2250 3400 0    60   Input ~ 0
E1_DIR
Text GLabel 2250 3250 0    60   Input ~ 0
E1_STEP
Text GLabel 3400 1150 1    60   Input ~ 0
V_IN
Text GLabel 3600 1400 1    60   Input ~ 0
+3.3V
Text GLabel 2050 1550 1    60   Input ~ 0
+3.3V
Text GLabel 1450 3350 1    60   Input ~ 0
+3.3V
$Comp
L R R1
U 1 1
P 1950 3600
F 0 "R1" V 2030 3600 50  0000 C CNN
F 1 "100k" V 1950 3600 50  0000 C CNN
F 2 "R_0603" V 2050 3600 50  0001 C CNN
	1    1950 3600
	0    -1   -1   0   
$EndComp
$Comp
L GND #PWR015
U 1 1
P 2650 2000
F 0 "#PWR015" H 2650 2000 30  0001 C CNN
F 1 "GND" H 2650 1930 30  0001 C CNN
	1    2650 2000
	1    0    0    -1  
$EndComp
$Comp
L GND #PWR016
U 1 1
P 4100 2350
F 0 "#PWR016" H 4100 2350 30  0001 C CNN
F 1 "GND" H 4100 2280 30  0001 C CNN
	1    4100 2350
	1    0    0    -1  
$EndComp
$Comp
L C C9
U 1 1
P 4100 1950
F 0 "C9" H 4150 2050 50  0000 L CNN
F 1 "0u22" H 4150 1850 50  0000 L CNN
F 2 "C_0603" H 4150 1950 50  0001 C CNN
	1    4100 1950
	1    0    0    -1  
$EndComp
$Comp
L R R2
U 1 1
P 1950 4050
F 0 "R2" V 2030 4050 50  0000 C CNN
F 1 "10k" V 1950 4050 50  0000 C CNN
F 2 "R_0603" V 2050 4050 50  0001 C CNN
	1    1950 4050
	0    -1   -1   0   
$EndComp
$Comp
L C C7
U 1 1
P 3100 1950
F 0 "C7" H 3150 2050 50  0000 L CNN
F 1 "0u1" H 3150 1850 50  0000 L CNN
F 2 "C_0603" H 3150 1950 50  0001 C CNN
	1    3100 1950
	0    -1   -1   0   
$EndComp
$Comp
L R R5
U 1 1
P 2250 5000
F 0 "R5" V 2330 5000 50  0000 C CNN
F 1 "0R" V 2250 5000 50  0000 C CNN
F 2 "R_0603" V 2350 5000 50  0001 C CNN
	1    2250 5000
	1    0    0    -1  
$EndComp
$Comp
L C C1
U 1 1
P 1900 5000
F 0 "C1" H 1950 5100 50  0000 L CNN
F 1 "0u22" H 1950 4900 50  0000 L CNN
F 2 "C_0603" H 1950 5000 50  0001 C CNN
	1    1900 5000
	1    0    0    -1  
$EndComp
$Comp
L C C11
U 1 1
P 4600 3650
F 0 "C11" H 4650 3750 50  0000 L CNN
F 1 "0u1" H 4650 3550 50  0000 L CNN
F 2 "C_0603" H 4650 3650 50  0001 C CNN
	1    4600 3650
	1    0    0    -1  
$EndComp
$Comp
L R R9
U 1 1
P 4750 4900
F 0 "R9" V 4830 4900 50  0000 C CNN
F 1 "0R1" V 4750 4900 50  0000 C CNN
F 2 "R_1206" V 4850 4900 50  0001 C CNN
	1    4750 4900
	1    0    0    -1  
$EndComp
$Comp
L R R7
U 1 1
P 4350 4900
F 0 "R7" V 4430 4900 50  0000 C CNN
F 1 "0R1" V 4350 4900 50  0000 C CNN
F 2 "R_1206" V 4450 4900 50  0001 C CNN
	1    4350 4900
	1    0    0    -1  
$EndComp
$Comp
L GND #PWR017
U 1 1
P 1650 5500
F 0 "#PWR017" H 1650 5500 30  0001 C CNN
F 1 "GND" H 1650 5430 30  0001 C CNN
	1    1650 5500
	1    0    0    -1  
$EndComp
$EndSCHEMATC
